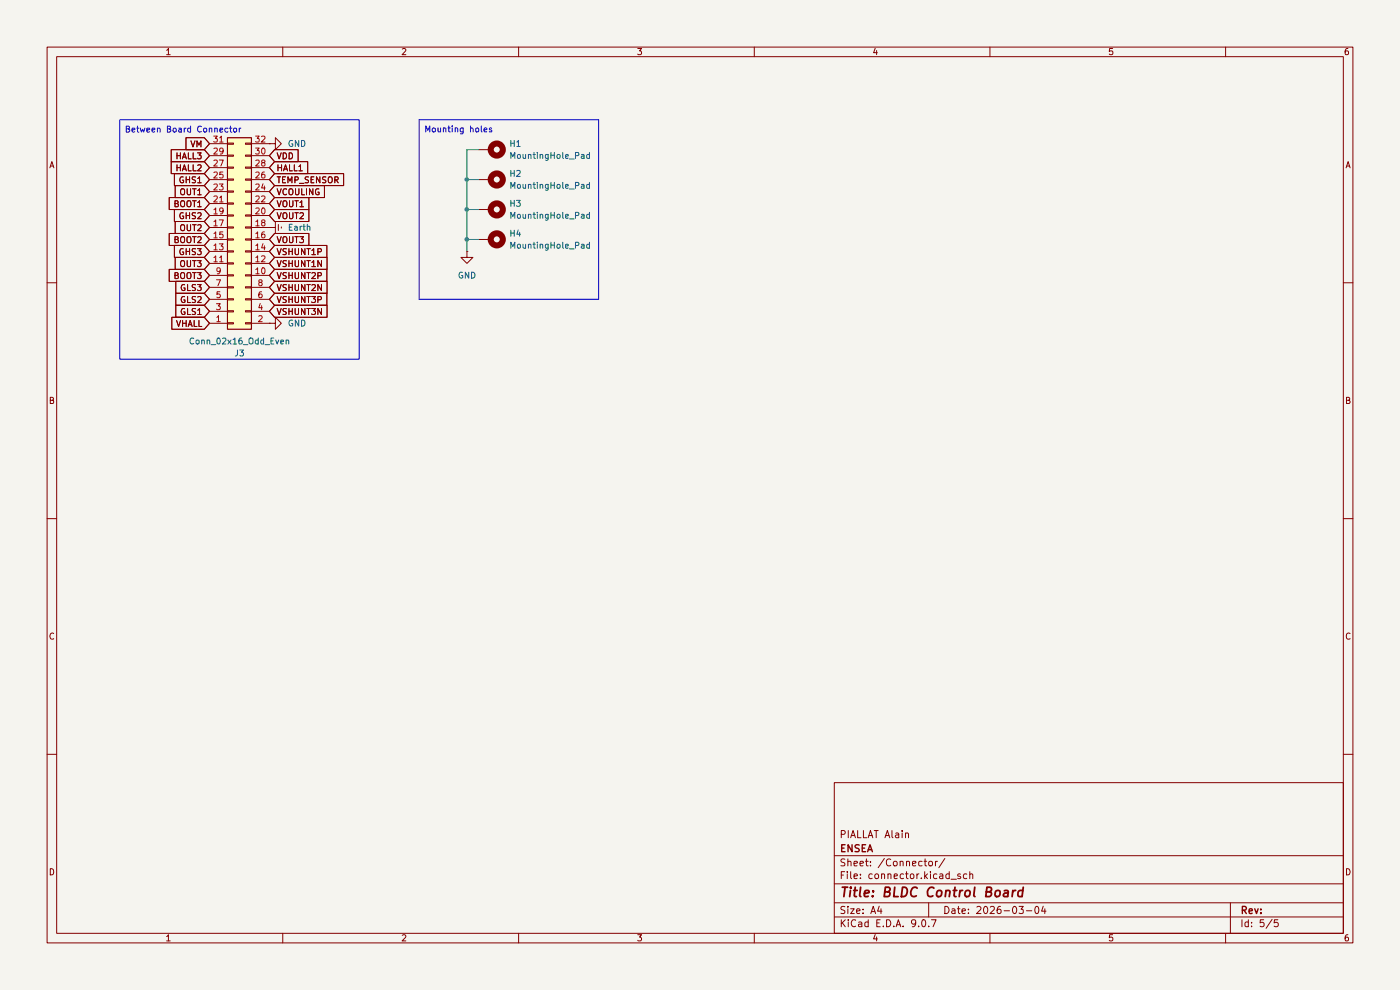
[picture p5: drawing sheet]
(kicad_sch
 (version 20250114)
 (generator "eeschema")
 (generator_version "9.0")
 (paper "A4")
 (title_block
  (title "BLDC Control Board")
  (date "2026-03-04")
  (company "ENSEA")
  (comment 1 "PIALLAT Alain"))
 (lib_symbols
  (symbol "Connector_Generic:Conn_02x16_Odd_Even"
   (pin_names
    (offset 1.016) (hide yes)) (exclude_from_sim no) (in_bom yes) (on_board yes)
   (property "Reference" "J" (at 1.27 20.32 0) (effects (font (size 1.27 1.27))))
   (property "Value" "Conn_02x16_Odd_Even" (at 1.27 -22.86 0) (effects (font (size 1.27 1.27))))
   (property "Footprint" "" (at 0 0 0) (effects (font (size 1.27 1.27)) (hide yes)))
   (property "Datasheet" "~" (at 0 0 0) (effects (font (size 1.27 1.27)) (hide yes)))
   (property "Description" "Generic connector, double row, 02x16, odd/even pin numbering scheme (row 1 odd numbers, row 2 even numbers), script generated (kicad-library-utils/schlib/autogen/connector/)" (at 0 0 0) (effects (font (size 1.27 1.27)) (hide yes)))
   (symbol "Conn_02x16_Odd_Even_1_1"
    (rectangle (start -1.27 19.05) (end 3.81 -21.59) (stroke (width 0.254) (type default)) (fill (type background)))
    (rectangle (start -1.27 17.907) (end 0 17.653) (stroke (width 0.1524) (type default)) (fill (type none)))
    (rectangle (start -1.27 15.367) (end 0 15.113) (stroke (width 0.1524) (type default)) (fill (type none)))
    (rectangle (start -1.27 12.827) (end 0 12.573) (stroke (width 0.1524) (type default)) (fill (type none)))
    (rectangle (start -1.27 10.287) (end 0 10.033) (stroke (width 0.1524) (type default)) (fill (type none)))
    (rectangle (start -1.27 7.747) (end 0 7.493) (stroke (width 0.1524) (type default)) (fill (type none)))
    (rectangle (start -1.27 5.207) (end 0 4.953) (stroke (width 0.1524) (type default)) (fill (type none)))
    (rectangle (start -1.27 2.667) (end 0 2.413) (stroke (width 0.1524) (type default)) (fill (type none)))
    (rectangle (start -1.27 0.127) (end 0 -0.127) (stroke (width 0.1524) (type default)) (fill (type none)))
    (rectangle (start -1.27 -2.413) (end 0 -2.667) (stroke (width 0.1524) (type default)) (fill (type none)))
    (rectangle (start -1.27 -4.953) (end 0 -5.207) (stroke (width 0.1524) (type default)) (fill (type none)))
    (rectangle (start -1.27 -7.493) (end 0 -7.747) (stroke (width 0.1524) (type default)) (fill (type none)))
    (rectangle (start -1.27 -10.033) (end 0 -10.287) (stroke (width 0.1524) (type default)) (fill (type none)))
    (rectangle (start -1.27 -12.573) (end 0 -12.827) (stroke (width 0.1524) (type default)) (fill (type none)))
    (rectangle (start -1.27 -15.113) (end 0 -15.367) (stroke (width 0.1524) (type default)) (fill (type none)))
    (rectangle (start -1.27 -17.653) (end 0 -17.907) (stroke (width 0.1524) (type default)) (fill (type none)))
    (rectangle (start -1.27 -20.193) (end 0 -20.447) (stroke (width 0.1524) (type default)) (fill (type none)))
    (rectangle (start 3.81 17.907) (end 2.54 17.653) (stroke (width 0.1524) (type default)) (fill (type none)))
    (rectangle (start 3.81 15.367) (end 2.54 15.113) (stroke (width 0.1524) (type default)) (fill (type none)))
    (rectangle (start 3.81 12.827) (end 2.54 12.573) (stroke (width 0.1524) (type default)) (fill (type none)))
    (rectangle (start 3.81 10.287) (end 2.54 10.033) (stroke (width 0.1524) (type default)) (fill (type none)))
    (rectangle (start 3.81 7.747) (end 2.54 7.493) (stroke (width 0.1524) (type default)) (fill (type none)))
    (rectangle (start 3.81 5.207) (end 2.54 4.953) (stroke (width 0.1524) (type default)) (fill (type none)))
    (rectangle (start 3.81 2.667) (end 2.54 2.413) (stroke (width 0.1524) (type default)) (fill (type none)))
    (rectangle (start 3.81 0.127) (end 2.54 -0.127) (stroke (width 0.1524) (type default)) (fill (type none)))
    (rectangle (start 3.81 -2.413) (end 2.54 -2.667) (stroke (width 0.1524) (type default)) (fill (type none)))
    (rectangle (start 3.81 -4.953) (end 2.54 -5.207) (stroke (width 0.1524) (type default)) (fill (type none)))
    (rectangle (start 3.81 -7.493) (end 2.54 -7.747) (stroke (width 0.1524) (type default)) (fill (type none)))
    (rectangle (start 3.81 -10.033) (end 2.54 -10.287) (stroke (width 0.1524) (type default)) (fill (type none)))
    (rectangle (start 3.81 -12.573) (end 2.54 -12.827) (stroke (width 0.1524) (type default)) (fill (type none)))
    (rectangle (start 3.81 -15.113) (end 2.54 -15.367) (stroke (width 0.1524) (type default)) (fill (type none)))
    (rectangle (start 3.81 -17.653) (end 2.54 -17.907) (stroke (width 0.1524) (type default)) (fill (type none)))
    (rectangle (start 3.81 -20.193) (end 2.54 -20.447) (stroke (width 0.1524) (type default)) (fill (type none)))
    (pin passive line (at -5.08 17.78 0) (length 3.81) (name "Pin_1" (effects (font (size 1.27 1.27)))) (number "1" (effects (font (size 1.27 1.27)))))
    (pin passive line (at -5.08 15.24 0) (length 3.81) (name "Pin_3" (effects (font (size 1.27 1.27)))) (number "3" (effects (font (size 1.27 1.27)))))
    (pin passive line (at -5.08 12.7 0) (length 3.81) (name "Pin_5" (effects (font (size 1.27 1.27)))) (number "5" (effects (font (size 1.27 1.27)))))
    (pin passive line (at -5.08 10.16 0) (length 3.81) (name "Pin_7" (effects (font (size 1.27 1.27)))) (number "7" (effects (font (size 1.27 1.27)))))
    (pin passive line (at -5.08 7.62 0) (length 3.81) (name "Pin_9" (effects (font (size 1.27 1.27)))) (number "9" (effects (font (size 1.27 1.27)))))
    (pin passive line (at -5.08 5.08 0) (length 3.81) (name "Pin_11" (effects (font (size 1.27 1.27)))) (number "11" (effects (font (size 1.27 1.27)))))
    (pin passive line (at -5.08 2.54 0) (length 3.81) (name "Pin_13" (effects (font (size 1.27 1.27)))) (number "13" (effects (font (size 1.27 1.27)))))
    (pin passive line (at -5.08 0 0) (length 3.81) (name "Pin_15" (effects (font (size 1.27 1.27)))) (number "15" (effects (font (size 1.27 1.27)))))
    (pin passive line (at -5.08 -2.54 0) (length 3.81) (name "Pin_17" (effects (font (size 1.27 1.27)))) (number "17" (effects (font (size 1.27 1.27)))))
    (pin passive line (at -5.08 -5.08 0) (length 3.81) (name "Pin_19" (effects (font (size 1.27 1.27)))) (number "19" (effects (font (size 1.27 1.27)))))
    (pin passive line (at -5.08 -7.62 0) (length 3.81) (name "Pin_21" (effects (font (size 1.27 1.27)))) (number "21" (effects (font (size 1.27 1.27)))))
    (pin passive line (at -5.08 -10.16 0) (length 3.81) (name "Pin_23" (effects (font (size 1.27 1.27)))) (number "23" (effects (font (size 1.27 1.27)))))
    (pin passive line (at -5.08 -12.7 0) (length 3.81) (name "Pin_25" (effects (font (size 1.27 1.27)))) (number "25" (effects (font (size 1.27 1.27)))))
    (pin passive line (at -5.08 -15.24 0) (length 3.81) (name "Pin_27" (effects (font (size 1.27 1.27)))) (number "27" (effects (font (size 1.27 1.27)))))
    (pin passive line (at -5.08 -17.78 0) (length 3.81) (name "Pin_29" (effects (font (size 1.27 1.27)))) (number "29" (effects (font (size 1.27 1.27)))))
    (pin passive line (at -5.08 -20.32 0) (length 3.81) (name "Pin_31" (effects (font (size 1.27 1.27)))) (number "31" (effects (font (size 1.27 1.27)))))
    (pin passive line (at 7.62 17.78 180) (length 3.81) (name "Pin_2" (effects (font (size 1.27 1.27)))) (number "2" (effects (font (size 1.27 1.27)))))
    (pin passive line (at 7.62 15.24 180) (length 3.81) (name "Pin_4" (effects (font (size 1.27 1.27)))) (number "4" (effects (font (size 1.27 1.27)))))
    (pin passive line (at 7.62 12.7 180) (length 3.81) (name "Pin_6" (effects (font (size 1.27 1.27)))) (number "6" (effects (font (size 1.27 1.27)))))
    (pin passive line (at 7.62 10.16 180) (length 3.81) (name "Pin_8" (effects (font (size 1.27 1.27)))) (number "8" (effects (font (size 1.27 1.27)))))
    (pin passive line (at 7.62 7.62 180) (length 3.81) (name "Pin_10" (effects (font (size 1.27 1.27)))) (number "10" (effects (font (size 1.27 1.27)))))
    (pin passive line (at 7.62 5.08 180) (length 3.81) (name "Pin_12" (effects (font (size 1.27 1.27)))) (number "12" (effects (font (size 1.27 1.27)))))
    (pin passive line (at 7.62 2.54 180) (length 3.81) (name "Pin_14" (effects (font (size 1.27 1.27)))) (number "14" (effects (font (size 1.27 1.27)))))
    (pin passive line (at 7.62 0 180) (length 3.81) (name "Pin_16" (effects (font (size 1.27 1.27)))) (number "16" (effects (font (size 1.27 1.27)))))
    (pin passive line (at 7.62 -2.54 180) (length 3.81) (name "Pin_18" (effects (font (size 1.27 1.27)))) (number "18" (effects (font (size 1.27 1.27)))))
    (pin passive line (at 7.62 -5.08 180) (length 3.81) (name "Pin_20" (effects (font (size 1.27 1.27)))) (number "20" (effects (font (size 1.27 1.27)))))
    (pin passive line (at 7.62 -7.62 180) (length 3.81) (name "Pin_22" (effects (font (size 1.27 1.27)))) (number "22" (effects (font (size 1.27 1.27)))))
    (pin passive line (at 7.62 -10.16 180) (length 3.81) (name "Pin_24" (effects (font (size 1.27 1.27)))) (number "24" (effects (font (size 1.27 1.27)))))
    (pin passive line (at 7.62 -12.7 180) (length 3.81) (name "Pin_26" (effects (font (size 1.27 1.27)))) (number "26" (effects (font (size 1.27 1.27)))))
    (pin passive line (at 7.62 -15.24 180) (length 3.81) (name "Pin_28" (effects (font (size 1.27 1.27)))) (number "28" (effects (font (size 1.27 1.27)))))
    (pin passive line (at 7.62 -17.78 180) (length 3.81) (name "Pin_30" (effects (font (size 1.27 1.27)))) (number "30" (effects (font (size 1.27 1.27)))))
    (pin passive line (at 7.62 -20.32 180) (length 3.81) (name "Pin_32" (effects (font (size 1.27 1.27)))) (number "32" (effects (font (size 1.27 1.27))))))
   (embedded_fonts no))
  (symbol "Mechanical:MountingHole_Pad"
   (pin_numbers (hide yes))
   (pin_names
    (offset 1.016) (hide yes)) (exclude_from_sim no) (in_bom no) (on_board yes)
   (property "Reference" "H" (at 0 6.35 0) (effects (font (size 1.27 1.27))))
   (property "Value" "MountingHole_Pad" (at 0 4.445 0) (effects (font (size 1.27 1.27))))
   (property "Footprint" "" (at 0 0 0) (effects (font (size 1.27 1.27)) (hide yes)))
   (property "Datasheet" "~" (at 0 0 0) (effects (font (size 1.27 1.27)) (hide yes)))
   (property "Description" "Mounting Hole with connection" (at 0 0 0) (effects (font (size 1.27 1.27)) (hide yes)))
   (symbol "MountingHole_Pad_0_1"
    (circle (center 0 1.27) (radius 1.27) (stroke (width 1.27) (type default)) (fill (type none))))
   (symbol "MountingHole_Pad_1_1"
    (pin input line (at 0 -2.54 90) (length 2.54) (name "1" (effects (font (size 1.27 1.27)))) (number "1" (effects (font (size 1.27 1.27))))))
   (embedded_fonts no))
  (symbol "power:Earth"
   (power)
   (pin_numbers (hide yes))
   (pin_names
    (offset 0) (hide yes)) (exclude_from_sim no) (in_bom yes) (on_board yes)
   (property "Reference" "#PWR" (at 0 -6.35 0) (effects (font (size 1.27 1.27)) (hide yes)))
   (property "Value" "Earth" (at 0 -3.81 0) (effects (font (size 1.27 1.27))))
   (property "Footprint" "" (at 0 0 0) (effects (font (size 1.27 1.27)) (hide yes)))
   (property "Datasheet" "~" (at 0 0 0) (effects (font (size 1.27 1.27)) (hide yes)))
   (property "Description" "Power symbol creates a global label with name \"Earth\"" (at 0 0 0) (effects (font (size 1.27 1.27)) (hide yes)))
   (symbol "Earth_0_1"
    (polyline (pts (xy -0.635 -1.905) (xy 0.635 -1.905)) (stroke (width 0) (type default)) (fill (type none)))
    (polyline (pts (xy -0.127 -2.54) (xy 0.127 -2.54)) (stroke (width 0) (type default)) (fill (type none)))
    (polyline (pts (xy 0 -1.27) (xy 0 0)) (stroke (width 0) (type default)) (fill (type none)))
    (polyline (pts (xy 1.27 -1.27) (xy -1.27 -1.27)) (stroke (width 0) (type default)) (fill (type none))))
   (symbol "Earth_1_1"
    (pin power_in line (at 0 0 270) (length 0) (name "~" (effects (font (size 1.27 1.27)))) (number "1" (effects (font (size 1.27 1.27))))))
   (embedded_fonts no))
  (symbol "power:GND"
   (power)
   (pin_numbers (hide yes))
   (pin_names
    (offset 0) (hide yes)) (exclude_from_sim no) (in_bom yes) (on_board yes)
   (property "Reference" "#PWR" (at 0 -6.35 0) (effects (font (size 1.27 1.27)) (hide yes)))
   (property "Value" "GND" (at 0 -3.81 0) (effects (font (size 1.27 1.27))))
   (property "Footprint" "" (at 0 0 0) (effects (font (size 1.27 1.27)) (hide yes)))
   (property "Datasheet" "" (at 0 0 0) (effects (font (size 1.27 1.27)) (hide yes)))
   (property "Description" "Power symbol creates a global label with name \"GND\" , ground" (at 0 0 0) (effects (font (size 1.27 1.27)) (hide yes)))
   (symbol "GND_0_1"
    (polyline (pts (xy 0 0) (xy 0 -1.27) (xy 1.27 -1.27) (xy 0 -2.54) (xy -1.27 -1.27) (xy 0 -1.27)) (stroke (width 0) (type default)) (fill (type none))))
   (symbol "GND_1_1"
    (pin power_in line (at 0 0 270) (length 0) (name "~" (effects (font (size 1.27 1.27)))) (number "1" (effects (font (size 1.27 1.27))))))
   (embedded_fonts no)))
 (rectangle
  (start 25.4 25.4)
  (end 76.2 76.2)
  (stroke (width 0) (type default))
  (fill (type none)))
 (text "Mounting holes"
  (exclude_from_sim no)
  (at 89.916 26.924 0)
  (effects (font (size 1.27 1.27)) (justify left top)))
 (text "Between Board Connector"
  (exclude_from_sim no)
  (at 38.862 27.686 0)
  (effects (font (size 1.27 1.27))))
 (junction
  (at 99.06 38.1)
  (diameter 0)
  (color 0 0 0 0))
 (junction
  (at 99.06 50.8)
  (diameter 0)
  (color 0 0 0 0))
 (junction
  (at 99.06 44.45)
  (diameter 0)
  (color 0 0 0 0))
 (wire
  (pts (xy 99.06 31.75) (xy 99.06 38.1))
  (stroke (width 0) (type default)))
 (polyline
  (pts (xy 88.9 63.5) (xy 88.9 25.4))
  (stroke (width 0) (type default)))
 (polyline
  (pts (xy 88.9 25.4) (xy 127 25.4))
  (stroke (width 0) (type default)))
 (polyline
  (pts (xy 127 25.4) (xy 127 63.5))
  (stroke (width 0) (type default)))
 (polyline
  (pts (xy 127 63.5) (xy 88.9 63.5))
  (stroke (width 0) (type default)))
 (wire
  (pts (xy 101.6 31.75) (xy 99.06 31.75))
  (stroke (width 0) (type default)))
 (wire
  (pts (xy 99.06 38.1) (xy 99.06 44.45))
  (stroke (width 0) (type default)))
 (wire
  (pts (xy 99.06 50.8) (xy 99.06 53.34))
  (stroke (width 0) (type default)))
 (wire
  (pts (xy 99.06 38.1) (xy 101.6 38.1))
  (stroke (width 0) (type default)))
 (wire
  (pts (xy 99.06 50.8) (xy 101.6 50.8))
  (stroke (width 0) (type default)))
 (wire
  (pts (xy 99.06 44.45) (xy 99.06 50.8))
  (stroke (width 0) (type default)))
 (wire
  (pts (xy 99.06 44.45) (xy 101.6 44.45))
  (stroke (width 0) (type default)))
 (global_label "GLS1"
  (shape input)
  (at 44.45 66.04 180)
  (fields_autoplaced yes)
  (effects (font (size 1.27 1.27)) (justify right))
  (property "Intersheetrefs" "${INTERSHEET_REFS}" (at 36.7477 66.04 0) (effects (font (size 1.27 1.27)) (justify right) (hide yes))))
 (global_label "VSHUNT2P"
  (shape input)
  (at 57.15 58.42 0)
  (fields_autoplaced yes)
  (effects (font (size 1.27 1.27)) (justify left))
  (property "Intersheetrefs" "${INTERSHEET_REFS}" (at 69.8719 58.42 0) (effects (font (size 1.27 1.27)) (justify left) (hide yes))))
 (global_label "VSHUNT1P"
  (shape input)
  (at 57.15 53.34 0)
  (fields_autoplaced yes)
  (effects (font (size 1.27 1.27)) (justify left))
  (property "Intersheetrefs" "${INTERSHEET_REFS}" (at 69.8719 53.34 0) (effects (font (size 1.27 1.27)) (justify left) (hide yes))))
 (global_label "VSHUNT3N"
  (shape input)
  (at 57.15 66.04 0)
  (fields_autoplaced yes)
  (effects (font (size 1.27 1.27)) (justify left))
  (property "Intersheetrefs" "${INTERSHEET_REFS}" (at 69.9324 66.04 0) (effects (font (size 1.27 1.27)) (justify left) (hide yes))))
 (global_label "VSHUNT2N"
  (shape input)
  (at 57.15 60.96 0)
  (fields_autoplaced yes)
  (effects (font (size 1.27 1.27)) (justify left))
  (property "Intersheetrefs" "${INTERSHEET_REFS}" (at 69.9324 60.96 0) (effects (font (size 1.27 1.27)) (justify left) (hide yes))))
 (global_label "GLS3"
  (shape input)
  (at 44.45 60.96 180)
  (fields_autoplaced yes)
  (effects (font (size 1.27 1.27)) (justify right))
  (property "Intersheetrefs" "${INTERSHEET_REFS}" (at 36.7477 60.96 0) (effects (font (size 1.27 1.27)) (justify right) (hide yes))))
 (global_label "OUT2"
  (shape input)
  (at 44.45 48.26 180)
  (fields_autoplaced yes)
  (effects (font (size 1.27 1.27)) (justify right))
  (property "Intersheetrefs" "${INTERSHEET_REFS}" (at 36.6267 48.26 0) (effects (font (size 1.27 1.27)) (justify right) (hide yes))))
 (global_label "HALL2"
  (shape input)
  (at 44.45 35.56 180)
  (fields_autoplaced yes)
  (effects (font (size 1.27 1.27)) (justify right))
  (property "Intersheetrefs" "${INTERSHEET_REFS}" (at 35.78 35.56 0) (effects (font (size 1.27 1.27)) (justify right) (hide yes))))
 (global_label "TEMP_SENSOR"
  (shape input)
  (at 57.15 38.1 0)
  (fields_autoplaced yes)
  (effects (font (size 1.27 1.27)) (justify left))
  (property "Intersheetrefs" "${INTERSHEET_REFS}" (at 73.4398 38.1 0) (effects (font (size 1.27 1.27)) (justify left) (hide yes))))
 (global_label "HALL3"
  (shape input)
  (at 44.45 33.02 180)
  (fields_autoplaced yes)
  (effects (font (size 1.27 1.27)) (justify right))
  (property "Intersheetrefs" "${INTERSHEET_REFS}" (at 35.78 33.02 0) (effects (font (size 1.27 1.27)) (justify right) (hide yes))))
 (global_label "HALL1"
  (shape input)
  (at 57.15 35.56 0)
  (fields_autoplaced yes)
  (effects (font (size 1.27 1.27)) (justify left))
  (property "Intersheetrefs" "${INTERSHEET_REFS}" (at 65.82 35.56 0) (effects (font (size 1.27 1.27)) (justify left) (hide yes))))
 (global_label "VOUT3"
  (shape input)
  (at 57.15 50.8 0)
  (fields_autoplaced yes)
  (effects (font (size 1.27 1.27)) (justify left))
  (property "Intersheetrefs" "${INTERSHEET_REFS}" (at 66.0619 50.8 0) (effects (font (size 1.27 1.27)) (justify left) (hide yes))))
 (global_label "VSHUNT1N"
  (shape input)
  (at 57.15 55.88 0)
  (fields_autoplaced yes)
  (effects (font (size 1.27 1.27)) (justify left))
  (property "Intersheetrefs" "${INTERSHEET_REFS}" (at 69.9324 55.88 0) (effects (font (size 1.27 1.27)) (justify left) (hide yes))))
 (global_label "OUT3"
  (shape input)
  (at 44.45 55.88 180)
  (fields_autoplaced yes)
  (effects (font (size 1.27 1.27)) (justify right))
  (property "Intersheetrefs" "${INTERSHEET_REFS}" (at 36.6267 55.88 0) (effects (font (size 1.27 1.27)) (justify right) (hide yes))))
 (global_label "VCOULING"
  (shape input)
  (at 57.15 40.64 0)
  (fields_autoplaced yes)
  (effects (font (size 1.27 1.27)) (justify left))
  (property "Intersheetrefs" "${INTERSHEET_REFS}" (at 69.3882 40.64 0) (effects (font (size 1.27 1.27)) (justify left) (hide yes))))
 (global_label "GHS3"
  (shape input)
  (at 44.45 53.34 180)
  (fields_autoplaced yes)
  (effects (font (size 1.27 1.27)) (justify right))
  (property "Intersheetrefs" "${INTERSHEET_REFS}" (at 36.4453 53.34 0) (effects (font (size 1.27 1.27)) (justify right) (hide yes))))
 (global_label "BOOT1"
  (shape input)
  (at 44.45 43.18 180)
  (fields_autoplaced yes)
  (effects (font (size 1.27 1.27)) (justify right))
  (property "Intersheetrefs" "${INTERSHEET_REFS}" (at 35.3567 43.18 0) (effects (font (size 1.27 1.27)) (justify right) (hide yes))))
 (global_label "BOOT3"
  (shape input)
  (at 44.45 58.42 180)
  (fields_autoplaced yes)
  (effects (font (size 1.27 1.27)) (justify right))
  (property "Intersheetrefs" "${INTERSHEET_REFS}" (at 35.3567 58.42 0) (effects (font (size 1.27 1.27)) (justify right) (hide yes))))
 (global_label "OUT1"
  (shape input)
  (at 44.45 40.64 180)
  (fields_autoplaced yes)
  (effects (font (size 1.27 1.27)) (justify right))
  (property "Intersheetrefs" "${INTERSHEET_REFS}" (at 36.6267 40.64 0) (effects (font (size 1.27 1.27)) (justify right) (hide yes))))
 (global_label "GHS2"
  (shape input)
  (at 44.45 45.72 180)
  (fields_autoplaced yes)
  (effects (font (size 1.27 1.27)) (justify right))
  (property "Intersheetrefs" "${INTERSHEET_REFS}" (at 36.4453 45.72 0) (effects (font (size 1.27 1.27)) (justify right) (hide yes))))
 (global_label "VDD"
  (shape input)
  (at 57.15 33.02 0)
  (fields_autoplaced yes)
  (effects (font (size 1.27 1.27)) (justify left))
  (property "Intersheetrefs" "${INTERSHEET_REFS}" (at 63.7638 33.02 0) (effects (font (size 1.27 1.27)) (justify left) (hide yes))))
 (global_label "VM"
  (shape input)
  (at 44.45 30.48 180)
  (fields_autoplaced yes)
  (effects (font (size 1.27 1.27)) (justify right))
  (property "Intersheetrefs" "${INTERSHEET_REFS}" (at 38.9248 30.48 0) (effects (font (size 1.27 1.27)) (justify right) (hide yes))))
 (global_label "BOOT2"
  (shape input)
  (at 44.45 50.8 180)
  (fields_autoplaced yes)
  (effects (font (size 1.27 1.27)) (justify right))
  (property "Intersheetrefs" "${INTERSHEET_REFS}" (at 35.3567 50.8 0) (effects (font (size 1.27 1.27)) (justify right) (hide yes))))
 (global_label "VSHUNT3P"
  (shape input)
  (at 57.15 63.5 0)
  (fields_autoplaced yes)
  (effects (font (size 1.27 1.27)) (justify left))
  (property "Intersheetrefs" "${INTERSHEET_REFS}" (at 69.8719 63.5 0) (effects (font (size 1.27 1.27)) (justify left) (hide yes))))
 (global_label "VOUT1"
  (shape input)
  (at 57.15 43.18 0)
  (fields_autoplaced yes)
  (effects (font (size 1.27 1.27)) (justify left))
  (property "Intersheetrefs" "${INTERSHEET_REFS}" (at 66.0619 43.18 0) (effects (font (size 1.27 1.27)) (justify left) (hide yes))))
 (global_label "VOUT2"
  (shape input)
  (at 57.15 45.72 0)
  (fields_autoplaced yes)
  (effects (font (size 1.27 1.27)) (justify left))
  (property "Intersheetrefs" "${INTERSHEET_REFS}" (at 66.0619 45.72 0) (effects (font (size 1.27 1.27)) (justify left) (hide yes))))
 (global_label "VHALL"
  (shape input)
  (at 44.45 68.58 180)
  (fields_autoplaced yes)
  (effects (font (size 1.27 1.27)) (justify right))
  (property "Intersheetrefs" "${INTERSHEET_REFS}" (at 35.9009 68.58 0) (effects (font (size 1.27 1.27)) (justify right) (hide yes))))
 (global_label "GHS1"
  (shape input)
  (at 44.45 38.1 180)
  (fields_autoplaced yes)
  (effects (font (size 1.27 1.27)) (justify right))
  (property "Intersheetrefs" "${INTERSHEET_REFS}" (at 36.4453 38.1 0) (effects (font (size 1.27 1.27)) (justify right) (hide yes))))
 (global_label "GLS2"
  (shape input)
  (at 44.45 63.5 180)
  (fields_autoplaced yes)
  (effects (font (size 1.27 1.27)) (justify right))
  (property "Intersheetrefs" "${INTERSHEET_REFS}" (at 36.7477 63.5 0) (effects (font (size 1.27 1.27)) (justify right) (hide yes))))
 (symbol
  (lib_id "power:GND")
  (at 57.15 30.48 90)
  (unit 1)
  (exclude_from_sim no)
  (in_bom yes)
  (on_board yes)
  (dnp no)
  (fields_autoplaced yes)
  (property "Reference" "#PWR040" (at 63.5 30.48 0) (effects (font (size 1.27 1.27)) (hide yes)))
  (property "Value" "GND" (at 60.96 30.4799 90) (effects (font (size 1.27 1.27)) (justify right)))
  (property "Footprint" "" (at 57.15 30.48 0) (effects (font (size 1.27 1.27)) (hide yes)))
  (property "Datasheet" "" (at 57.15 30.48 0) (effects (font (size 1.27 1.27)) (hide yes)))
  (property "Description" "Power symbol creates a global label with name \"GND\" , ground" (at 57.15 30.48 0) (effects (font (size 1.27 1.27)) (hide yes)))
  (pin "1"))
 (symbol
  (lib_id "Mechanical:MountingHole_Pad")
  (at 104.14 44.45 270)
  (unit 1)
  (exclude_from_sim no)
  (in_bom no)
  (on_board yes)
  (dnp no)
  (fields_autoplaced yes)
  (property "Reference" "H3" (at 107.95 43.1799 90) (effects (font (size 1.27 1.27)) (justify left)))
  (property "Value" "MountingHole_Pad" (at 107.95 45.7199 90) (effects (font (size 1.27 1.27)) (justify left)))
  (property "Footprint" "MountingHole:MountingHole_3.2mm_M3_DIN965_Pad" (at 104.14 44.45 0) (effects (font (size 1.27 1.27)) (hide yes)))
  (property "Datasheet" "~" (at 104.14 44.45 0) (effects (font (size 1.27 1.27)) (hide yes)))
  (property "Description" "Mounting Hole with connection" (at 104.14 44.45 0) (effects (font (size 1.27 1.27)) (hide yes)))
  (pin "1"))
 (symbol
  (lib_id "power:GND")
  (at 57.15 68.58 90)
  (unit 1)
  (exclude_from_sim no)
  (in_bom yes)
  (on_board yes)
  (dnp no)
  (fields_autoplaced yes)
  (property "Reference" "#PWR042" (at 63.5 68.58 0) (effects (font (size 1.27 1.27)) (hide yes)))
  (property "Value" "GND" (at 60.96 68.5799 90) (effects (font (size 1.27 1.27)) (justify right)))
  (property "Footprint" "" (at 57.15 68.58 0) (effects (font (size 1.27 1.27)) (hide yes)))
  (property "Datasheet" "" (at 57.15 68.58 0) (effects (font (size 1.27 1.27)) (hide yes)))
  (property "Description" "Power symbol creates a global label with name \"GND\" , ground" (at 57.15 68.58 0) (effects (font (size 1.27 1.27)) (hide yes)))
  (pin "1"))
 (symbol
  (lib_id "power:Earth")
  (at 57.15 48.26 90)
  (unit 1)
  (exclude_from_sim no)
  (in_bom yes)
  (on_board yes)
  (dnp no)
  (fields_autoplaced yes)
  (property "Reference" "#PWR041" (at 63.5 48.26 0) (effects (font (size 1.27 1.27)) (hide yes)))
  (property "Value" "Earth" (at 60.96 48.2599 90) (effects (font (size 1.27 1.27)) (justify right)))
  (property "Footprint" "" (at 57.15 48.26 0) (effects (font (size 1.27 1.27)) (hide yes)))
  (property "Datasheet" "~" (at 57.15 48.26 0) (effects (font (size 1.27 1.27)) (hide yes)))
  (property "Description" "Power symbol creates a global label with name \"Earth\"" (at 57.15 48.26 0) (effects (font (size 1.27 1.27)) (hide yes)))
  (pin "1"))
 (symbol
  (lib_id "Mechanical:MountingHole_Pad")
  (at 104.14 50.8 270)
  (unit 1)
  (exclude_from_sim no)
  (in_bom no)
  (on_board yes)
  (dnp no)
  (fields_autoplaced yes)
  (property "Reference" "H4" (at 107.95 49.5299 90) (effects (font (size 1.27 1.27)) (justify left)))
  (property "Value" "MountingHole_Pad" (at 107.95 52.0699 90) (effects (font (size 1.27 1.27)) (justify left)))
  (property "Footprint" "MountingHole:MountingHole_3.2mm_M3_DIN965_Pad" (at 104.14 50.8 0) (effects (font (size 1.27 1.27)) (hide yes)))
  (property "Datasheet" "~" (at 104.14 50.8 0) (effects (font (size 1.27 1.27)) (hide yes)))
  (property "Description" "Mounting Hole with connection" (at 104.14 50.8 0) (effects (font (size 1.27 1.27)) (hide yes)))
  (pin "1"))
 (symbol
  (lib_id "Mechanical:MountingHole_Pad")
  (at 104.14 31.75 270)
  (unit 1)
  (exclude_from_sim no)
  (in_bom no)
  (on_board yes)
  (dnp no)
  (fields_autoplaced yes)
  (property "Reference" "H1" (at 107.95 30.4799 90) (effects (font (size 1.27 1.27)) (justify left)))
  (property "Value" "MountingHole_Pad" (at 107.95 33.0199 90) (effects (font (size 1.27 1.27)) (justify left)))
  (property "Footprint" "MountingHole:MountingHole_3.2mm_M3_DIN965_Pad" (at 104.14 31.75 0) (effects (font (size 1.27 1.27)) (hide yes)))
  (property "Datasheet" "~" (at 104.14 31.75 0) (effects (font (size 1.27 1.27)) (hide yes)))
  (property "Description" "Mounting Hole with connection" (at 104.14 31.75 0) (effects (font (size 1.27 1.27)) (hide yes)))
  (pin "1"))
 (symbol
  (lib_id "power:GND")
  (at 99.06 53.34 0)
  (unit 1)
  (exclude_from_sim no)
  (in_bom yes)
  (on_board yes)
  (dnp no)
  (fields_autoplaced yes)
  (property "Reference" "#PWR027" (at 99.06 59.69 0) (effects (font (size 1.27 1.27)) (hide yes)))
  (property "Value" "GND" (at 99.06 58.42 0) (effects (font (size 1.27 1.27))))
  (property "Footprint" "" (at 99.06 53.34 0) (effects (font (size 1.27 1.27)) (hide yes)))
  (property "Datasheet" "" (at 99.06 53.34 0) (effects (font (size 1.27 1.27)) (hide yes)))
  (property "Description" "Power symbol creates a global label with name \"GND\" , ground" (at 99.06 53.34 0) (effects (font (size 1.27 1.27)) (hide yes)))
  (pin "1"))
 (symbol
  (lib_id "Connector_Generic:Conn_02x16_Odd_Even")
  (at 49.53 50.8 0)
  (mirror x)
  (unit 1)
  (exclude_from_sim no)
  (in_bom yes)
  (on_board yes)
  (dnp no)
  (property "Reference" "J3" (at 50.8 74.93 0) (effects (font (size 1.27 1.27))))
  (property "Value" "Conn_02x16_Odd_Even" (at 50.8 72.39 0) (effects (font (size 1.27 1.27))))
  (property "Footprint" "Connector_PinHeader_2.54mm:PinHeader_2x16_P2.54mm_Vertical" (at 49.53 50.8 0) (effects (font (size 1.27 1.27)) (hide yes)))
  (property "Datasheet" "~" (at 49.53 50.8 0) (effects (font (size 1.27 1.27)) (hide yes)))
  (property "Description" "Generic connector, double row, 02x16, odd/even pin numbering scheme (row 1 odd numbers, row 2 even numbers), script generated (kicad-library-utils/schlib/autogen/connector/)" (at 49.53 50.8 0) (effects (font (size 1.27 1.27)) (hide yes)))
  (pin "21")
  (pin "13")
  (pin "25")
  (pin "7")
  (pin "31")
  (pin "4")
  (pin "9")
  (pin "1")
  (pin "11")
  (pin "15")
  (pin "3")
  (pin "17")
  (pin "5")
  (pin "19")
  (pin "23")
  (pin "29")
  (pin "27")
  (pin "2")
  (pin "12")
  (pin "26")
  (pin "6")
  (pin "8")
  (pin "18")
  (pin "10")
  (pin "28")
  (pin "24")
  (pin "30")
  (pin "20")
  (pin "14")
  (pin "16")
  (pin "22")
  (pin "32"))
 (symbol
  (lib_id "Mechanical:MountingHole_Pad")
  (at 104.14 38.1 270)
  (unit 1)
  (exclude_from_sim no)
  (in_bom no)
  (on_board yes)
  (dnp no)
  (fields_autoplaced yes)
  (property "Reference" "H2" (at 107.95 36.8299 90) (effects (font (size 1.27 1.27)) (justify left)))
  (property "Value" "MountingHole_Pad" (at 107.95 39.3699 90) (effects (font (size 1.27 1.27)) (justify left)))
  (property "Footprint" "MountingHole:MountingHole_3.2mm_M3_DIN965_Pad" (at 104.14 38.1 0) (effects (font (size 1.27 1.27)) (hide yes)))
  (property "Datasheet" "~" (at 104.14 38.1 0) (effects (font (size 1.27 1.27)) (hide yes)))
  (property "Description" "Mounting Hole with connection" (at 104.14 38.1 0) (effects (font (size 1.27 1.27)) (hide yes)))
  (pin "1")))
